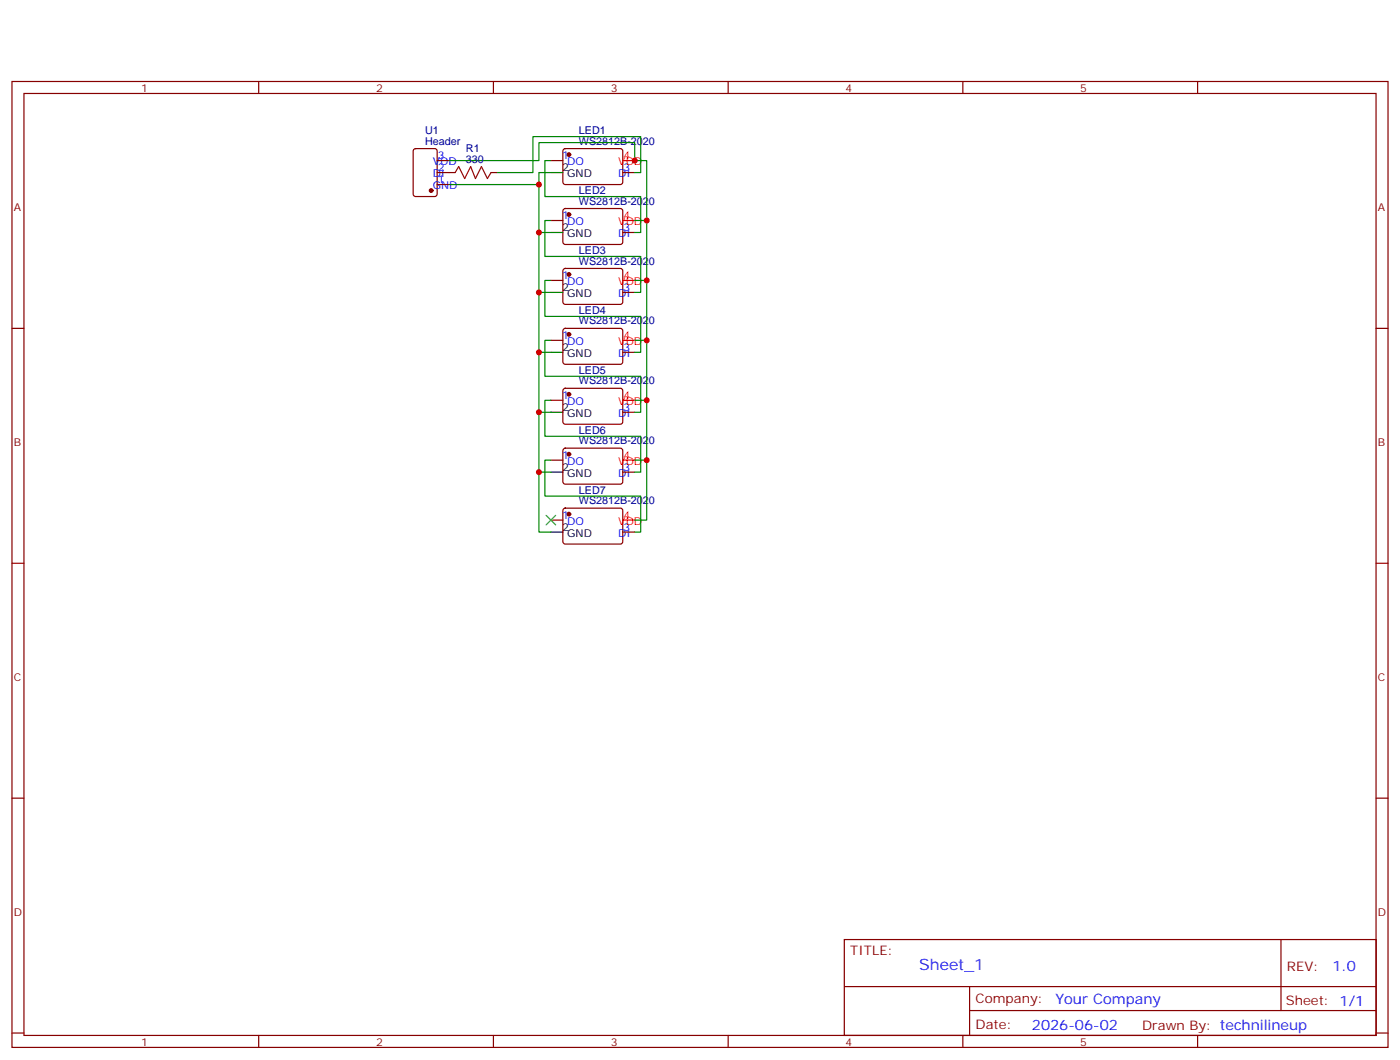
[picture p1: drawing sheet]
<svg xmlns="http://www.w3.org/2000/svg" width="412mm" height="312mm" viewBox="0 0 412 312" stroke-linecap="round" stroke-linejoin="round" font-family="sans-serif">
<g fill="none" stroke="#870000" stroke-width=".35">
<path d="M3.5 24h405.4v284.3h-405.4zM7.1 27.5h398.2v277.3h-398.2zM76.2 24v3.5M145.3 24v3.5M214.5 24v3.5M283.6 24v3.5M352.8 24v3.5M121.9 44l.5-.3h5.7l.6 .5 .1 13-.5 .6-5.9 .1-.6-.5-.1-13zM128.8 47.3h3.5M128.8 50.8h5.3M128.8 54.3h3.5M144.6 50.8h1.8"/>
<path d="M162.3 47.3h3.5M166 44l.5-.3 16.5 .1 .4 .6v9.5l-.7 .4h-16.5l-.4-.7v-9.2zM183.4 50.8h3.6M162.3 64.9h3.5M166 61.6l.5-.2h16.5l.4 .7v9.4l-.7 .5-16.5-.1-.4-.6v-9.2zM166 79.2l.5-.2 16.5 .1 .4 .6v9.5l-.7 .4-16.5-.1-.4-.6v-9.2zM183.4 68.4h3.6M3.5 96.7h3.6M162.3 82.6h3.5M166 96.9l.5-.2h16.5l.4 .7v9.4l-.7 .4h-16.5l-.4-.7v-9.1zM183.4 86.1h3.6M405.3 96.7h3.6"/>
<path d="M162.3 100.2h3.5M162.3 117.8h3.5M166 114.5l.5-.2 16.5 .1 .4 .6v9.5l-.7 .4-16.5-.1-.4-.6v-9.2zM183.4 103.7h3.6M162.3 135.5h3.5M166 132.1l.5-.2 16.5 .1 .4 .6v9.5l-.7 .4h-16.5l-.4-.7v-9.2zM183.4 121.4h3.6M183.4 139h3.6M162.3 153.1h3.5M166 149.8l.5-.2h16.5l.4 .7v9.4l-.7 .5-16.5-.1-.4-.6v-9.2zM183.4 156.6h3.6M3.5 165.8h3.6"/>
<path d="M405.3 165.8h3.6M3.5 234.9h3.6M405.3 234.9h3.6M248.7 276.6h156.6v28.2h-156.6zM377.3 276.6v20.9M248.7 290.4h156.5M285.6 297.5h119.6M285.6 290.4v14.1M3.5 304.1h3.6M76.2 304.8v3.5M145.3 304.8v3.5M214.5 304.8v3.5"/>
<path d="M283.6 304.8v3.5M352.8 304.8v3.5M405.3 304.1h3.6"/>
</g>
<g fill="#870000" stroke="#870000" stroke-width=".35">
<circle cx="167.6" cy="45.5" r=".53"/>
<circle cx="167.6" cy="63.1" r=".53"/>
<circle cx="167.6" cy="80.8" r=".53"/>
<circle cx="167.6" cy="98.4" r=".53"/>
<circle cx="167.6" cy="116.1" r=".53"/>
<circle cx="167.6" cy="133.7" r=".53"/>
<circle cx="167.6" cy="151.3" r=".53"/>
<circle cx="127" cy="56.1" r=".53"/>
</g>
<path d="M162.3 50.8h3.5M162.3 68.4h3.5M162.3 86.1h3.5M162.3 103.7h3.5M162.3 121.4h3.5M162.3 139h3.5M162.3 156.6h3.5" fill="none" stroke="#000" stroke-width=".35"/>
<path d="M183.4 47.3h3.6M183.4 64.9h3.6M183.4 82.6h3.6M183.4 100.2h3.6M183.4 117.8h3.6M183.4 135.5h3.6M183.4 153.1h3.6" fill="none" stroke="#f00" stroke-width=".35"/>
<g fill="none" stroke="#008700" stroke-width=".35">
<path d="M132.3 47.3h26.4v-5.3h28.3v5.3h3.5v17.6h-3.5M132.3 54.3h26.4M146.4 50.8h10.6v-10.6h31.7v10.6h-1.7M162.3 47.3h-1.8v10.6h28.2v10.5h-1.7M162.3 50.8h-3.6v17.6M162.3 64.9h-1.8v10.6h28.2v10.6h-1.7M162.3 68.4h-3.6v17.7M190.5 64.9v17.7h-3.5M162.3 82.6h-1.8v10.5h28.2v10.6h-1.7M162.3 86.1h-3.6v17.6M190.5 82.6v17.6h-3.5M162.3 100.2h-1.8v10.6h28.2v10.6h-1.7"/>
<path d="M162.3 117.8h-1.8v10.6h28.2v10.6h-1.7M162.3 103.7h-3.6v17.7M190.5 100.2v17.6h-3.5M190.5 117.8v17.7h-3.5M162.3 135.5h-1.8v10.6h28.2v10.5h-1.7M162.3 139h-3.6v17.6h3.6M162.3 121.4h-3.6v17.6M190.5 135.5v17.6h-3.5"/>
</g>
<path d="M134.1 50.8l1-1.8 1.8 3.6 1.7-3.6 1.5 3.6 1.7-3.6 1.8 3.6 1-1.8" fill="none" stroke="#a10000" stroke-width=".35"/>
<path d="M160.9 151.7l2.8 2.8M163.7 151.7l-2.8 2.8" fill="none" stroke="#3c3" stroke-width=".35"/>
<g fill="#c00">
<circle cx="187" cy="47.3" r=".88"/>
<circle cx="190.5" cy="64.9" r=".88"/>
<circle cx="190.5" cy="82.5" r=".88"/>
<circle cx="190.5" cy="100.2" r=".88"/>
<circle cx="190.5" cy="117.8" r=".88"/>
<circle cx="190.5" cy="135.5" r=".88"/>
<circle cx="158.8" cy="139" r=".88"/>
<circle cx="158.8" cy="121.4" r=".88"/>
<circle cx="158.8" cy="103.7" r=".88"/>
<circle cx="158.8" cy="86.1" r=".88"/>
<circle cx="158.8" cy="68.4" r=".88"/>
<circle cx="158.8" cy="54.3" r=".88"/>
</g>
<text font-size="4.6" fill="#00f" x="270.8" y="285.6">Sheet_1</text>
<g font-size="4.2" fill="#00f">
<text x="392.5" y="285.8">1.0</text>
<text x="310.9" y="295.4">Your Company</text>
<text x="304" y="303.2">2026-06-02</text>
</g>
<g font-size="3.9" fill="#800">
<text x="250.5" y="281.2">TITLE:</text>
<text x="379.1" y="285.8">REV:</text>
<text x="287.4" y="295.4">Company:</text>
<text x="378.7" y="296">Sheet: 1/1</text>
<text x="287.4" y="303">Date:</text>
<text x="336.4" y="303.1">Drawn By: technilineup</text>
</g>
<g font-size="3.2" fill="#800">
<text x="41.6" y="27">1</text>
<text x="110.8" y="27">2</text>
<text x="179.9" y="27">3</text>
<text x="249.1" y="27">4</text>
<text x="318.2" y="27">5</text>
<text x="4.1" y="62.1">A</text>
<text x="405.9" y="62.1">A</text>
<text x="4.1" y="131.2">B</text>
<text x="405.9" y="131.2">B</text>
<text x="4.1" y="200.4">C</text>
<text x="405.9" y="200.4">C</text>
<text x="4.1" y="269.5">D</text>
<text x="405.9" y="269.5">D</text>
<text x="41.6" y="307.8">1</text>
<text x="110.8" y="307.8">2</text>
<text x="179.9" y="307.8">3</text>
<text x="249.1" y="307.8">4</text>
<text x="318.2" y="307.8">5</text>
</g>
<g font-size="3.2" fill="#000080">
<text x="125.2" y="39.5">U1</text>
<text x="170.5" y="39.5">LED1</text>
<text x="125.2" y="42.7">Header</text>
<text x="137.2" y="48">330</text>
<text x="137.2" y="44.8">R1</text>
<text x="170.5" y="42.6">WS2812B-2020</text>
<text x="170.5" y="57.1">LED2</text>
<text x="170.5" y="60.2">WS2812B-2020</text>
<text x="170.5" y="77.9">WS2812B-2020</text>
<text x="170.5" y="74.8">LED3</text>
<text x="170.5" y="95.5">WS2812B-2020</text>
<text x="170.5" y="92.4">LED4</text>
<text x="170.5" y="113.1">WS2812B-2020</text>
<text x="170.5" y="110">LED5</text>
<text x="170.5" y="130.8">WS2812B-2020</text>
<text x="170.5" y="127.7">LED6</text>
<text x="170.5" y="148.4">WS2812B-2020</text>
<text x="170.5" y="145.3">LED7</text>
</g>
<g font-size="3.2" fill="#00f">
<text x="128.9" y="46.9">3</text>
<text x="165.6" y="46.9">1</text>
<text x="127.5" y="52.2">DI</text>
<text x="127.5" y="48.7">VDD</text>
<text x="128.9" y="54">1</text>
<text x="128.9" y="50.4">2</text>
<text x="167.1" y="48.7">DO</text>
<text x="182.1" y="52.2">DI</text>
<text x="183.6" y="50.4">3</text>
<text x="127.5" y="55.7">GND</text>
<text x="165.6" y="64.6">1</text>
<text x="167.1" y="66.3">DO</text>
<text x="182.1" y="69.9">DI</text>
<text x="183.6" y="68.1">3</text>
<text x="165.6" y="82.2">1</text>
<text x="167.1" y="84">DO</text>
<text x="182.1" y="87.5">DI</text>
<text x="183.6" y="85.7">3</text>
<text x="165.6" y="99.8">1</text>
<text x="167.1" y="101.6">DO</text>
<text x="182.1" y="105.1">DI</text>
<text x="183.6" y="103.4">3</text>
<text x="165.6" y="117.5">1</text>
<text x="167.1" y="119.2">DO</text>
<text x="182.1" y="122.8">DI</text>
<text x="183.6" y="121">3</text>
<text x="165.6" y="135.1">1</text>
<text x="167.1" y="136.9">DO</text>
<text x="182.1" y="140.4">DI</text>
<text x="183.6" y="138.6">3</text>
<text x="165.6" y="152.8">1</text>
<text x="167.1" y="154.5">DO</text>
<text x="182.1" y="158">DI</text>
<text x="183.6" y="156.3">3</text>
</g>
<g font-size="3.2" fill="#f00">
<text x="183.6" y="46.9">4</text>
<text x="182.1" y="48.7">VDD</text>
<text x="183.6" y="64.6">4</text>
<text x="182.1" y="66.3">VDD</text>
<text x="182.1" y="84">VDD</text>
<text x="183.6" y="82.2">4</text>
<text x="182.1" y="101.6">VDD</text>
<text x="183.6" y="99.8">4</text>
<text x="182.1" y="119.2">VDD</text>
<text x="183.6" y="117.5">4</text>
<text x="182.1" y="136.9">VDD</text>
<text x="183.6" y="135.1">4</text>
<text x="182.1" y="154.5">VDD</text>
<text x="183.6" y="152.8">4</text>
</g>
<g font-size="3.2">
<text x="165.6" y="50.4">2</text>
<text x="167.1" y="52.2">GND</text>
<text x="165.6" y="68.1">2</text>
<text x="167.1" y="69.9">GND</text>
<text x="165.6" y="85.7">2</text>
<text x="167.1" y="87.5">GND</text>
<text x="165.6" y="103.4">2</text>
<text x="167.1" y="105.1">GND</text>
<text x="165.6" y="121">2</text>
<text x="167.1" y="122.8">GND</text>
<text x="165.6" y="138.6">2</text>
<text x="167.1" y="140.4">GND</text>
<text x="165.6" y="156.3">2</text>
<text x="167.1" y="158">GND</text>
</g>
</svg>
